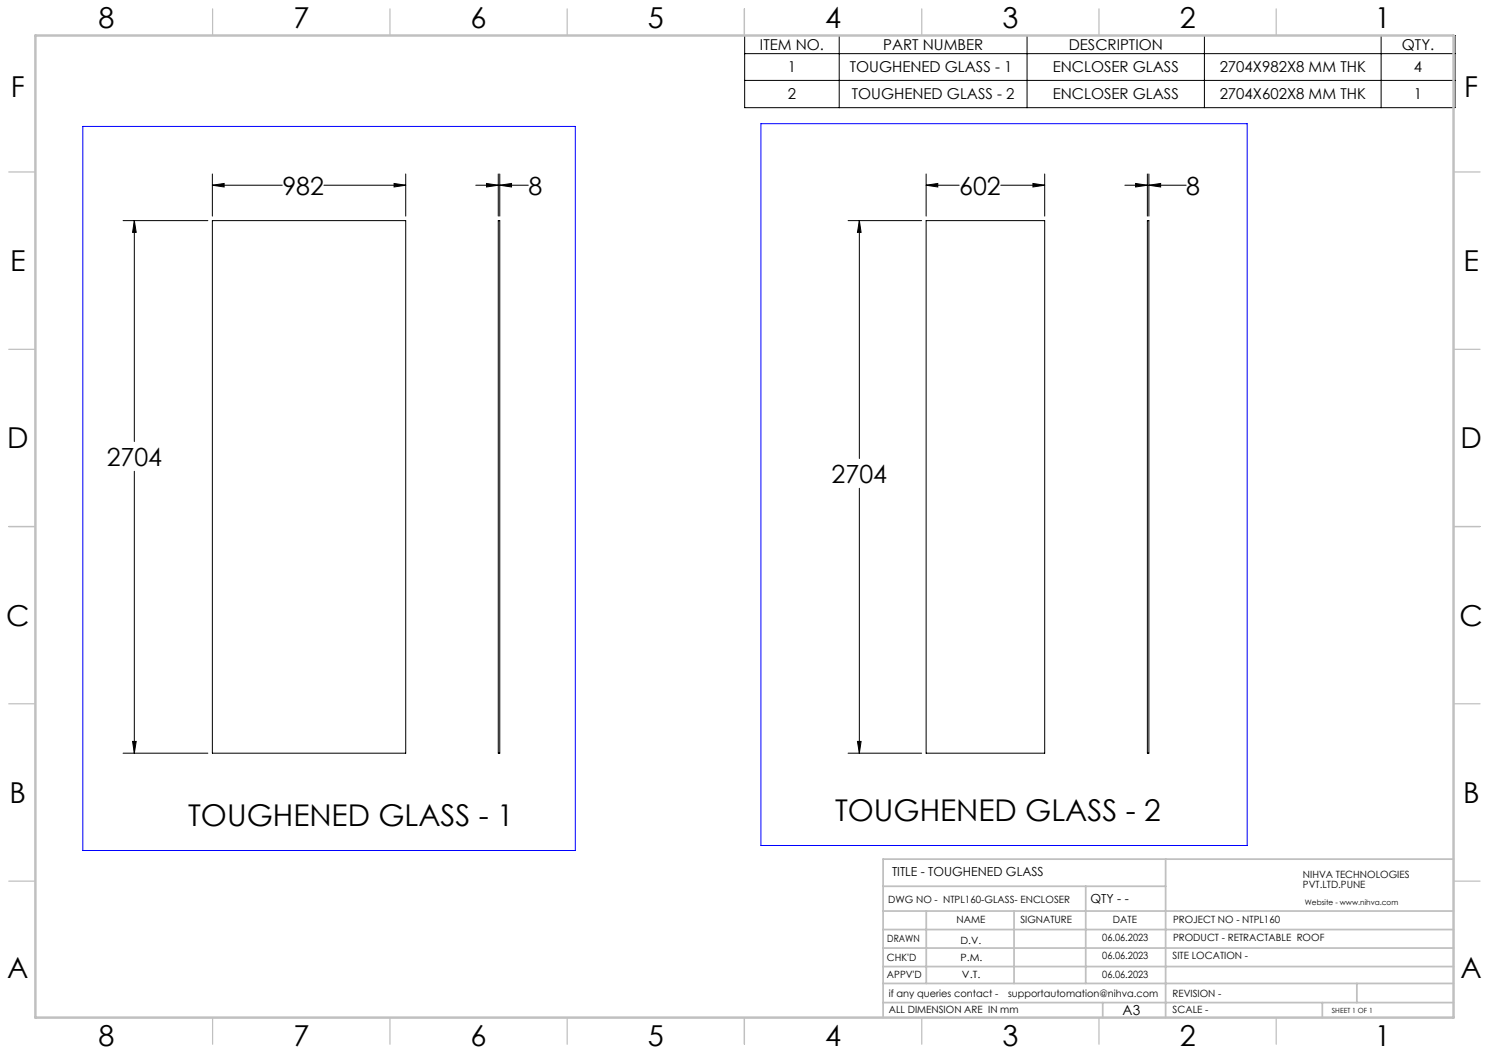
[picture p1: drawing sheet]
<svg xmlns="http://www.w3.org/2000/svg" width="420mm" height="297mm" viewBox="0 0 420 297" stroke-linecap="round" stroke-linejoin="round" font-family="sans-serif">
<g fill="none" stroke="#000" stroke-width=".28">
<path d="M210 10h200.4v20.4h-200.4zM210 15.1h200.4M236.7 10v20.4M289.7 10v20.4M339.7 10v20.4M389.6 10v20.4M210 22.7h200.4M59.9 52.2l3.3-.5v1zM59.9 49.1v11.9M59.9 52.2h19.7M91.4 52.2h23M111.2 51.7l3.2 .5-3.2 .5z"/>
<path d="M114.4 49.1v11.9M134.2 52.2h6.3M137.2 51.7l3.3 .5-3.3 .5zM140.5 49.1v11.9M141 52.2l3.3-.5v1zM141 52.2h8M141 49.1v11.9M261.2 52.2l3.3-.5v1zM261.2 52.2h9.3M261.2 49.1v11.9M282.3 52.2h12.4M291.4 51.7l3.3 .5-3.3 .5z"/>
<path d="M294.7 49.1v11.9M317.3 52.2h6.3M320.3 51.7l3.3 .5-3.3 .5zM323.6 49.1v11.9M324.1 52.2l3.3-.5v1zM324.1 52.2h10.5M324.1 49.1v11.9M34.7 62.2h23.9M37.9 62.2l.5 3.3h-1zM37.9 62.2v62.3M59.9 62.2h54.5v150.2h-54.5zM140.5 62.2h.5v150.2h-.5z"/>
<path d="M239.2 62.2h20.8M242.4 62.2l.5 3.3h-1zM242.4 62.2v67.1M261.2 62.2h33.5v150.2h-33.5zM323.6 62.2h.5v150.2h-.5zM37.9 132.9v79.5M242.4 137.7v74.7M34.7 212.4h23.9M37.4 209.1h1l-.5 3.3zM239.2 212.4h20.8M241.9 209.1h1l-.5 3.3z"/>
</g>
<g fill="none" stroke="#c0c0c0" stroke-width=".35">
<path d="M60 2.5v7.5M110 2.5v7.5M160 2.5v7.5M210 2.5v7.5M260 2.5v7.5M310 2.5v7.5M360 2.5v7.5M2.5 48.5h7.5M410 48.5h7.5M2.5 98.5h7.5M410 98.5h7.5M2.5 148.5h7.5"/>
<path d="M410 148.5h7.5M2.5 198.5h7.5M410 198.5h7.5M2.5 248.5h7.5M410 248.5h7.5M60 287v7.5M110 287v7.5M160 287v7.5M210 287v7.5M260 287v7.5M310 287v7.5M360 287v7.5"/>
</g>
<g fill="none" stroke="#c0c0c0" stroke-width=".5">
<path d="M249.1 257h160.9M249.1 250h79.7M261.3 257v20.4M286 257v20.4M306.2 250v27.4M328.8 242.3v44.7M410 242.3h-160.9v44.7M249.1 272.6h160.9M249.1 267.4h160.9M249.1 262.2h160.9M249.1 277.4h160.9M382.7 277.4v5.4"/>
<path d="M249.1 282.8h160.9M311 282.8v4.2M373 282.8v4.2"/>
</g>
<path d="M10 10h400v277h-400z" fill="none" stroke="#c0c0c0" stroke-width=".7"/>
<path d="M23.4 35.7h138.9v204.2h-138.9zM214.6 34.9h137.2v203.6h-137.2z" fill="none" stroke="#00f" stroke-width=".28"/>
<path d="M111.2 51.7l3.2 .5-3.2 .5zM59.9 52.2l3.3-.5v1zM37.9 62.2l.5 3.3h-1zM37.4 209.1h1l-.5 3.3zM241.9 209.1h1l-.5 3.3zM242.4 62.2l.5 3.3h-1zM291.4 51.7l3.3 .5-3.3 .5zM261.2 52.2l3.3-.5v1zM137.2 51.7l3.3 .5-3.3 .5zM141 52.2l3.3-.5v1zM320.3 51.7l3.3 .5-3.3 .5zM324.1 52.2l3.3-.5v1z" fill="#000"/>
<g font-size="8.5">
<text x="53.1" y="232.9">TOUGHENED GLASS - 1</text>
<text x="235.5" y="231.5">TOUGHENED GLASS - 2</text>
</g>
<g font-size="8.1">
<text x="27.8" y="8">8</text>
<text x="82.8" y="8">7</text>
<text x="132.8" y="8">6</text>
<text x="182.8" y="8">5</text>
<text x="232.8" y="8">4</text>
<text x="282.8" y="8">3</text>
<text x="332.8" y="8">2</text>
<text x="387.8" y="8">1</text>
<text x="3" y="27.2">F</text>
<text x="413" y="27.2">F</text>
<text x="2.8" y="76.5">E</text>
<text x="412.8" y="76.5">E</text>
<text x="2" y="126.5">D</text>
<text x="412" y="126.5">D</text>
<text x="1.7" y="176.5">C</text>
<text x="411.7" y="176.5">C</text>
<text x="2.7" y="226.5">B</text>
<text x="412.7" y="226.5">B</text>
<text x="2" y="275.7">A</text>
<text x="412" y="275.7">A</text>
<text x="27.8" y="295">8</text>
<text x="82.8" y="295">7</text>
<text x="132.8" y="295">6</text>
<text x="182.8" y="295">5</text>
<text x="232.8" y="295">4</text>
<text x="282.8" y="295">3</text>
<text x="332.8" y="295">2</text>
<text x="387.8" y="295">1</text>
</g>
<g font-size="7.1">
<text x="79.7" y="54.9">982</text>
<text x="149" y="54.9">8</text>
<text x="270.6" y="54.9">602</text>
<text x="334.6" y="54.9">8</text>
<text x="30.1" y="131.4">2704</text>
<text x="234.6" y="136.2">2704</text>
</g>
<g font-size="4.2">
<text x="214.4" y="14.1">ITEM NO.</text>
<text x="249.1" y="14.1">PART NUMBER</text>
<text x="301.4" y="14.1">DESCRIPTION</text>
<text x="395.4" y="14.1">QTY.</text>
<text x="222.2" y="20.4">1</text>
<text x="239.7" y="20.4">TOUGHENED GLASS - 1</text>
<text x="296.9" y="20.4">ENCLOSER GLASS</text>
<text x="344" y="20.4">2704X982X8 MM THK</text>
<text x="398.8" y="20.4">4</text>
<text x="222.2" y="28">2</text>
<text x="240.3" y="28">TOUGHENED GLASS - 2</text>
<text x="296.9" y="28">ENCLOSER GLASS</text>
<text x="344" y="28">2704X602X8 MM THK</text>
<text x="398.8" y="28">1</text>
</g>
<text font-size="3.9" x="316.7" y="286.4">A3</text>
<g font-size="3.5">
<text x="251.6" y="247.2">TITLE - TOUGHENED GLASS</text>
<text x="307.6" y="254.8">QTY - -</text>
</g>
<g font-size="2.8">
<text x="367.5" y="247.7">NIHVA TECHNOLOGIES</text>
<text x="367.5" y="250.5">PVT.LTD.PUNE</text>
<text x="250.5" y="254.8">DWG NO - NTPL160-GLASS- ENCLOSER</text>
<text x="269.8" y="260.4">NAME</text>
<text x="287.8" y="260.4">SIGNATURE</text>
<text x="313.9" y="260.5">DATE</text>
<text x="330.9" y="260.5">PROJECT NO - NTPL160</text>
<text x="250.3" y="265.7">DRAWN</text>
<text x="270.9" y="266.1">D.V.</text>
<text x="310.9" y="265.5">06.06.2023</text>
<text x="330.9" y="265.5">PRODUCT - RETRACTABLE ROOF</text>
<text x="250.2" y="271.1">CHK'D</text>
<text x="250.2" y="275.8">APPV'D</text>
<text x="270.9" y="271.1">P.M.</text>
<text x="271.3" y="275.8">V.T.</text>
<text x="310.9" y="270.6">06.06.2023</text>
<text x="310.9" y="275.7">06.06.2023</text>
<text x="330.7" y="270.6">SITE LOCATION -</text>
<text x="250.7" y="281.1">if any queries contact -</text>
<text x="284.3" y="281.1">supportautomation@nihva.com</text>
<text x="330.7" y="281.1">REVISION -</text>
<text x="250.7" y="285.6">ALL DIMENSION ARE IN mm</text>
<text x="330.7" y="285.6">SCALE -</text>
</g>
<text font-size="2.1" x="368.1" y="255.1">Website - www.nihva.com</text>
<text font-size="2" x="375.7" y="285.6">SHEET 1 OF 1</text>
</svg>
